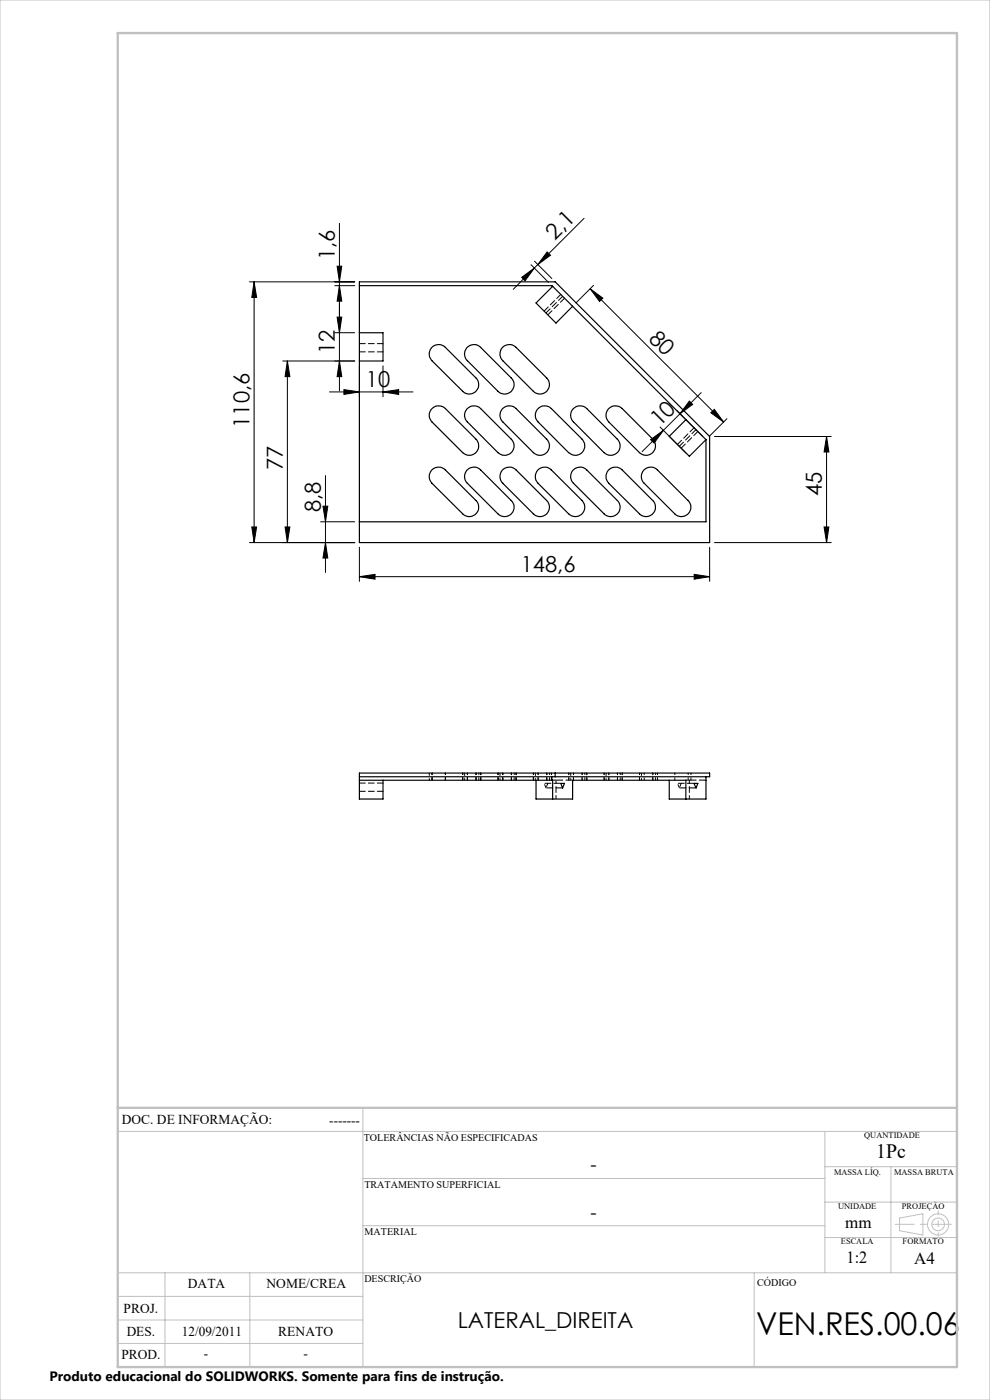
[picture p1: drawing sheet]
<svg xmlns="http://www.w3.org/2000/svg" width="210mm" height="297mm" viewBox="0 0 210 297" stroke-linecap="round" stroke-linejoin="round" font-family="sans-serif">
<g fill="none" stroke="#c0c0c0" stroke-width=".21">
<path d="M0 0h210v297h-210zM77 235v55M25 240h178M77 250h98M175 240v30M175 255h28M175 247.5h28M189 247.5v22.5M190.8 258.4l5-.9v4.5l-5-.9zM25 275h52M25 270h178M35 270v20"/>
<path d="M53 270v20M77 260h98M160 270v20M175 262.5h28M25 285h52M25 280h52"/>
<circle cx="199" cy="259.7" r="1.34"/>
<circle cx="199" cy="259.7" r="2.25"/>
</g>
<g fill="none" stroke="#000" stroke-width=".21">
<path d="M52.9 59.8h22.3M53.9 59.8l.5 3.3h-1zM53.9 59.8v55.3M71.5 56.5h1l-.5 3.3zM72 47.4v35.5M110.7 58.8l2.6-1.9-1.9 2.7zM112.6 56.2l3.7 3.7M113.3 56.9l-4.4 4.5M113.4 55.4l3.7 3.7M116.1 53.4l.7 .7-2.7 2zM123.9 46.3l-10.6 10.6M60 76.6h15.2"/>
<path d="M61 76.6l.5 3.3h-1zM61 76.6v38.5M71 60.6h4.2M71 70.6h4.2M71.5 67.3h1l-.5 3.3zM72 60.6l.5 3.3h-1zM72 76.6l.5 3.3h-1zM76.2 77.6v6.6M81.2 77.6v6.6M125.2 61.3l28.3 28.2M125.2 61.3l2.7 1.9-.7 .8zM125.9 60.5l-3.7 3.8"/>
<path d="M69.9 83.1h17.7M73 82.7l3.2 .4-3.2 .6zM81.2 83.1l3.4-.4v1zM138 93.3l2.7-2-2 2.7zM140 90.6l5.5 5.5M143.5 87.1l5.5 5.5M146.2 85.1l.7 .7-2.6 2zM148.7 83.3l-12.5 12.5M150.8 87.6l.7-.7 2 2.6zM151.6 92.6h24.7M154.2 88.8l-3.7 3.8M175.3 92.6l.5 3.3h-1z"/>
<path d="M175.3 92.6v22.5M52.9 115.1h22.3M53.4 111.8h1l-.5 3.3zM60.5 111.8h1l-.5 3.3zM68 110.7h7.2M68.5 107.4h1l-.5 3.3zM69 100.9v20.6M69 115.1l.5 3.3h-1zM76.2 116.1v7.2M150.5 116.1v7.2M151.6 115.1h24.7M174.8 111.8h1l-.5 3.3z"/>
<path d="M76.2 122.3l3.4-.5v1.1zM76.2 122.3h74.3M147.2 121.8l3.3 .5-3.3 .6z"/>
</g>
<path d="M201.8 259.7h-11.9" fill="none" stroke="#c0c0c0" stroke-width=".21" stroke-dasharray="15.2 1.3 1.3 1.3" stroke-dashoffset="11.2"/>
<path d="M199 256.9v5.4" fill="none" stroke="#c0c0c0" stroke-width=".21" stroke-dasharray="15.2 1.3 1.3 1.3" stroke-dashoffset="14.4"/>
<path d="M25 7h178v283h-178zM25 235h178" fill="none" stroke="#c0c0c0" stroke-width=".5"/>
<g fill="#000">
<path d="M110.7 58.8l2.6-1.9-1.9 2.7zM116.1 53.4l.7 .7-2.7 2z"/>
<path d="M61 76.6l.5 3.3h-1zM60.5 111.8h1l-.5 3.3z"/>
<path d="M71.5 67.3h1l-.5 3.3zM72 76.6l.5 3.3h-1z"/>
<path d="M73 82.7l3.2 .4-3.2 .6zM81.2 83.1l3.4-.4v1z"/>
<path d="M138 93.3l2.7-2-2 2.7zM146.2 85.1l.7 .7-2.6 2z"/>
<path d="M150.8 87.6l.7-.7 2 2.6zM125.2 61.3l2.7 1.9-.7 .8z"/>
<path d="M175.3 92.6l.5 3.3h-1zM174.8 111.8h1l-.5 3.3zM68.5 107.4h1l-.5 3.3zM69 115.1l.5 3.3h-1z"/>
<path d="M53.4 111.8h1l-.5 3.3zM53.9 59.8l.5 3.3h-1zM72 60.6l.5 3.3h-1zM71.5 56.5h1l-.5 3.3z"/>
<path d="M147.2 121.8l3.3 .5-3.3 .6zM76.2 122.3l3.4-.5v1.1z"/>
</g>
<g fill="none" stroke="#000" stroke-width=".25">
<path d="M76.2 59.8h41.6l32.7 32.8v22.5h-74.3zM76.2 70.6h5v6h-5M76.2 60.6h40.9l.1 .1M91.5 73.8a2.05 2.05 0 0 1 3-.1l6.5 6.5a2 2 0 0 1 0 2.8 2 2 0 0 1-2.9 0l-6.5-6.5a2.06 2.06 0 0 1-.1-2.7zM99 73.8a2.05 2.05 0 0 1 3-.1l6.4 6.5a2 2 0 0 1 .1 2.8 2 2 0 0 1-2.9 0l-6.5-6.5a2.01 2.01 0 0 1-.1-2.7zM106.8 73.6a2.01 2.01 0 0 1 2.7 .1l6.5 6.5a2 2 0 0 1 0 2.8 2 2 0 0 1-2.9 0l-6.5-6.5a2.01 2.01 0 0 1 .2-2.9zM117.2 60.7l-3.5 3.6 4.2 4.2 3.6-3.5M117.2 60.7l4.3 4.3M121.5 65l24 24M91.5 86.8a2.01 2.01 0 0 1 3-.1l6.5 6.5a2.01 2.01 0 0 1 0 2.8 2.01 2.01 0 0 1-2.9 0l-6.5-6.5a2.01 2.01 0 0 1-.1-2.7zM91.5 99.8a2.05 2.05 0 0 1 3-.1l6.5 6.5a2 2 0 0 1 0 2.8 2 2 0 0 1-2.9 0l-6.5-6.5a2.06 2.06 0 0 1-.1-2.7zM99 99.8a2.05 2.05 0 0 1 3-.1l6.4 6.5a2 2 0 0 1 .1 2.8 2 2 0 0 1-2.9 0l-6.5-6.5a2.01 2.01 0 0 1-.1-2.7z"/>
<path d="M99 86.8a2.01 2.01 0 0 1 3-.1l6.4 6.5a2.01 2.01 0 0 1 .1 2.8 2.01 2.01 0 0 1-2.9 0l-6.5-6.5a1.96 1.96 0 0 1-.1-2.7zM106.8 99.6a2.01 2.01 0 0 1 2.7 .1l6.5 6.5a2 2 0 0 1 0 2.8 2 2 0 0 1-2.9 0l-6.5-6.5a2.01 2.01 0 0 1 .2-2.9zM106.8 86.6a2.06 2.06 0 0 1 2.7 .1l6.5 6.5a2.01 2.01 0 0 1 0 2.8 2.01 2.01 0 0 1-2.9 0l-6.5-6.5a1.97 1.97 0 0 1 .2-2.9zM114 86.8a1.97 1.97 0 0 1 2.9-.1l6.6 6.5a2.02 2.02 0 0 1 0 2.8 2.02 2.02 0 0 1-2.9 0l-6.5-6.5a2.01 2.01 0 0 1-.1-2.7zM114 99.8a2.01 2.01 0 0 1 2.9-.1l6.6 6.5a2.01 2.01 0 0 1-.1 2.8 2.01 2.01 0 0 1-2.8 0l-6.5-6.5a2.06 2.06 0 0 1-.1-2.7zM121.5 86.8a2.01 2.01 0 0 1 3-.1l6.5 6.5a2.01 2.01 0 0 1 0 2.8 2.01 2.01 0 0 1-2.9 0l-6.5-6.5a1.96 1.96 0 0 1-.1-2.7zM121.5 99.8a2.05 2.05 0 0 1 3-.1l6.5 6.5a2 2 0 0 1 0 2.8 2 2 0 0 1-2.9 0l-6.5-6.5a2.01 2.01 0 0 1-.1-2.7zM129 86.8a2.01 2.01 0 0 1 3-.1l6.5 6.5a2.01 2.01 0 0 1 0 2.8 2.01 2.01 0 0 1-2.9 0l-6.5-6.5a2.01 2.01 0 0 1-.1-2.7zM129 99.8a2.05 2.05 0 0 1 3-.1l6.5 6.5a2 2 0 0 1 0 2.8 2 2 0 0 1-2.9 0l-6.5-6.5a2.06 2.06 0 0 1-.1-2.7zM136.5 99.8a2.05 2.05 0 0 1 3-.1l6.4 6.5a2 2 0 0 1 .1 2.8 2 2 0 0 1-2.9 0l-6.5-6.5a2.01 2.01 0 0 1-.1-2.7zM145.5 89l-3.5 3.6 4.2 4.2 3.6-3.5M145.5 89l4.3 4.3"/>
<path d="M149.8 93.3v17.4h-73.6M76.2 164.8h74.3v-.8h-74.3v5.5h5v-4M76.2 165.5h41v4M113.7 165.5v4h7.8v-4h24v4M117.1 164.8v.7M117.8 164v.8M119 166.2h.7l-.4 1zM147.2 166.2h.8l-.4 1zM149.8 164.8v4.7h-7.8v-4"/>
</g>
<path d="M76.3 74.6h5M81.3 72.9h-5M115.4 66l3.6-3.5M115.8 66.4l3.6-3.5M116.2 66.8l3.6-3.5M143.7 94.3l3.5-3.6M144.1 94.7l3.5-3.6M144.5 95.1l3.5-3.6M76.3 167.9h5M81.3 166.1h-5" fill="none" stroke="#000" stroke-width=".21" stroke-dasharray="1.3 .6"/>
<path d="M115.4 166.2h3.6M115.8 167.1h3.6M117.9 165.5h3.6M143.7 166.2h3.5M144.1 167.1h3.5M146.2 165.5h3.6" fill="none" stroke="#000" stroke-width=".21" stroke-dasharray="1.3 .6" stroke-dashoffset="-.2"/>
<path d="M115.8 167.1l-.4-.9M116.2 166.2l-.4 .9M117.9 169.5v-4M144.1 167.1l-.4-.9M144.5 166.2l-.4 .9M146.2 169.5v-4" fill="none" stroke="#000" stroke-width=".21" stroke-dasharray="1.3 .6" stroke-dashoffset=".5"/>
<path d="M117.2 165.5h.7M145.5 165.5h.7" fill="none" stroke="#000" stroke-width=".21" stroke-dasharray="1.3 .6" stroke-dashoffset=".4"/>
<g fill="none" stroke="#000" stroke-width=".21" stroke-dasharray="1.3 .6" stroke-dashoffset=".8">
<path d="M91.1 164v1.5M91.6 165.5v-1.5M94.5 165.5v-1.5M98.1 165.5v-1.5M98.6 164v1.5M99.1 165.5v-1.5M101 165.5v-1.5M101.6 165.5v-1.5M102 165.5v-1.5M105.6 165.5v-1.5M106.1 164v1.5M106.6 165.5v-1.5"/>
<path d="M108.5 165.5v-1.5M109.1 165.5v-1.5M109.5 165.5v-1.5M113.1 165.5v-1.5M113.6 164v1.5M114.1 165.5v-1.5M116 165.5v-1.5M116.6 165.5v-1.5M117 165.5v-1.5M120.6 165.5v-1.5M121.1 164v1.5M121.6 165.5v-1.5"/>
<path d="M123.5 165.5v-1.5M124.1 165.5v-1.5M124.5 165.5v-1.5M128.1 165.5v-1.5M128.6 164v1.5M129.1 165.5v-1.5M131 165.5v-1.5M131.6 165.5v-1.5M132 165.5v-1.5M135.6 165.5v-1.5M136.1 164v1.5M136.6 165.5v-1.5"/>
<path d="M138.5 165.5v-1.5M139.1 165.5v-1.5M139.5 165.5v-1.5M143.1 165.5v-1.5M146 165.5v-1.5M146.6 165.5v-1.5"/>
</g>
<text font-size="6.7" x="160.4" y="283.1">VEN.RES.00.06</text>
<g font-size="4.7">
<text x="117.7" y="51.1" transform="rotate(-45 117.7 51.1)">2,1</text>
<text x="71" y="55.1" transform="rotate(-90 71 55.1)">1,6</text>
<text x="71" y="75.2" transform="rotate(-90 71 75.2)">12</text>
<text x="137.4" y="72" transform="rotate(45 137.4 72)">80</text>
<text x="77.6" y="82.1">10</text>
<text x="52.9" y="90.7" transform="rotate(-90 52.9 90.7)">110,6</text>
<text x="139.9" y="90.7" transform="rotate(-45 139.9 90.7)">10</text>
<text x="60" y="99.8" transform="rotate(-90 60 99.8)">77</text>
<text x="174.3" y="105.3" transform="rotate(-90 174.3 105.3)">45</text>
<text x="68" y="108.6" transform="rotate(-90 68 108.6)">8,8</text>
<text x="110.5" y="121.3">148,6</text>
<text x="97.1" y="281.7">LATERAL_DIREITA</text>
</g>
<text font-size="4.3" x="185.9" y="245.8">1Pc</text>
<g font-size="4">
<text x="125.2" y="248.4">-</text>
<text x="125.2" y="258.6">-</text>
</g>
<g font-size="3.6">
<text x="179.3" y="260.6">mm</text>
<text x="179.6" y="267.9">1:2</text>
<text x="193.9" y="268.1">A4</text>
</g>
<g font-size="2.9">
<text x="25.9" y="238.4">DOC. DE INFORMAÇÃO:</text>
<text x="69.8" y="238.6">-------</text>
<text x="39.9" y="273.2">DATA</text>
<text x="56.5" y="273.2">NOME/CREA</text>
<text x="26.2" y="278.6">PROJ.</text>
<text x="26.9" y="283.4">DES.</text>
<text x="38.6" y="283.4">12/09/2011</text>
<text x="59" y="283.4">RENATO</text>
<text x="10.5" y="292.9">Produto educacional do SOLIDWORKS. Somente para fins de instrução.</text>
<text x="25.7" y="288.3">PROD.</text>
<text x="43.3" y="288">-</text>
<text x="64.4" y="288">-</text>
</g>
<g font-size="2.2">
<text x="77.2" y="242.1">TOLERÂNCIAS NÃO ESPECIFICADAS</text>
<text x="77.3" y="251.9">TRATAMENTO SUPERFICIAL</text>
<text x="77.3" y="261.9">MATERIAL</text>
<text x="77.3" y="272.1">DESCRIÇÃO</text>
<text x="160.6" y="272.8">CÓDIGO</text>
</g>
<g font-size="1.8">
<text x="183.3" y="241.4">QUANTIDADE</text>
<text x="176.9" y="249.2">MASSA LÍQ.</text>
<text x="189.7" y="249.2">MASSA BRUTA</text>
<text x="177.8" y="256.5">UNIDADE</text>
<text x="191.3" y="256.5">PROJEÇÃO</text>
<text x="178.4" y="264">ESCALA</text>
<text x="191.5" y="264">FORMATO</text>
</g>
</svg>
